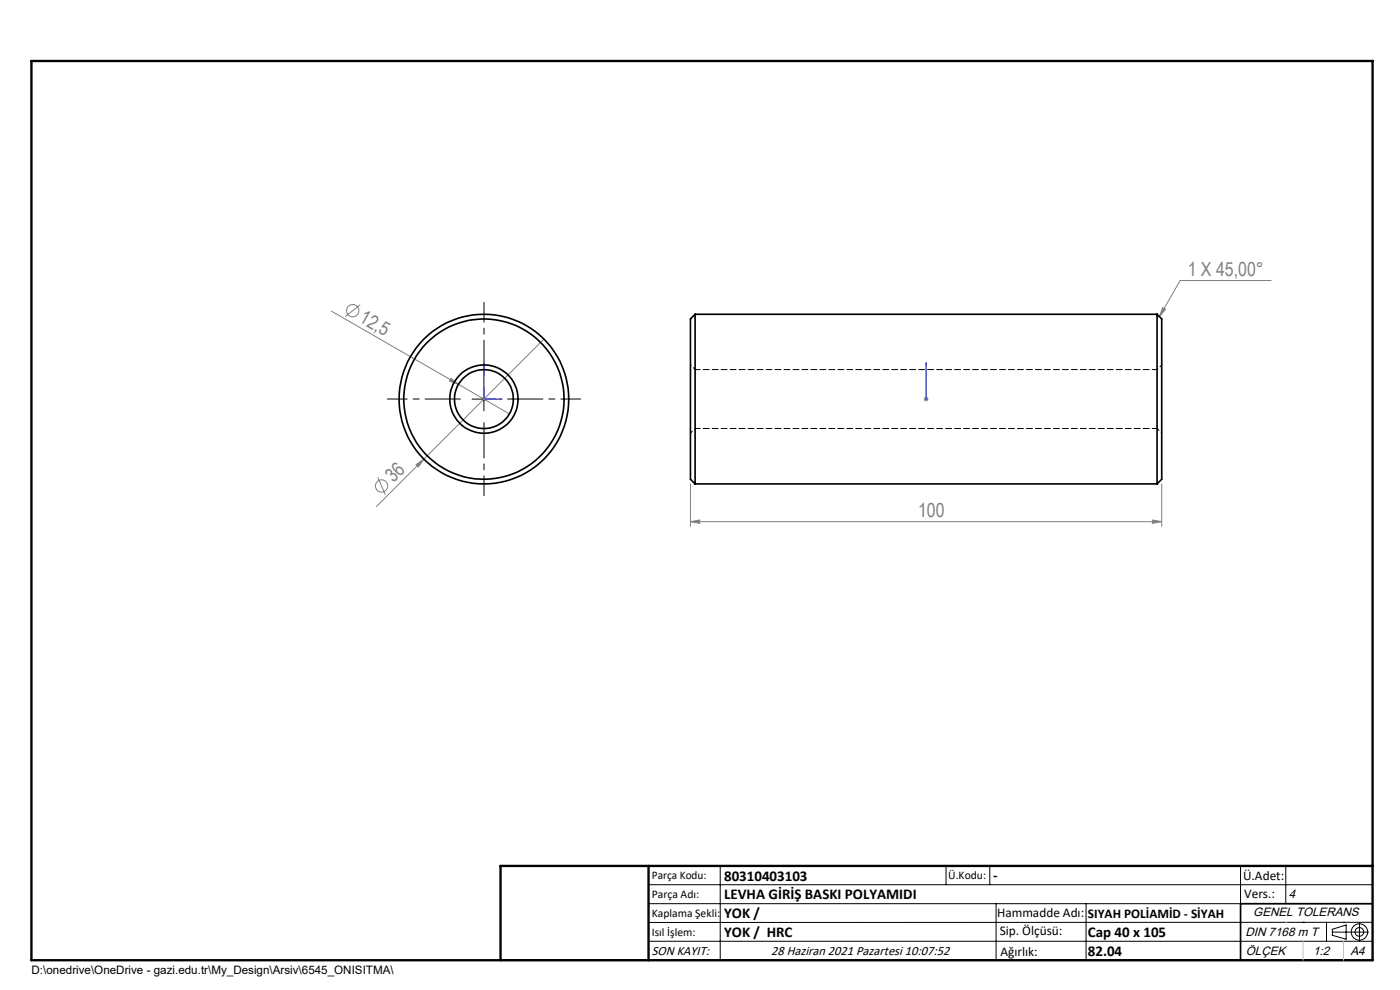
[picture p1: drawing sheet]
<svg xmlns="http://www.w3.org/2000/svg" width="297mm" height="210mm" viewBox="0 0 297 210" stroke-linecap="round" stroke-linejoin="round" font-family="sans-serif">
<g fill="none" stroke="#808080" stroke-width=".21">
<path d="M269.7 59.5h-19.3l-4.4 7.7M70.3 66l27 15.5M76.4 64.7l-3.2 2.5M115.4 71.9l-35.5 35.5M246.7 65.3l.6 .3-1.3 1.6zM88.3 98.6l1.6-1.2-1.1 1.7zM95.7 80.2l1.6 1.3-1.9-.7zM97.3 81.5l10.8 6.3M102.2 84.7h1M102.3 84.3l.7 .7M102.7 84.2v1M196 84.7h1"/>
<path d="M196.1 84.3l.7 .7M196.5 84.2v1M196.8 84.3l-.7 .7M80.2 101.2l1.5 3.7M146.5 110.7l1.9-.4v.7zM146.5 102.6v9M146.5 110.7h100M244.5 110.3l2 .4-2 .3zM246.5 102.6v9"/>
<circle cx="74.8" cy="65.9" r="1.31"/>
<circle cx="81" cy="103.1" r="1.31"/>
</g>
<g fill="none" stroke="#000" stroke-width=".21">
<path d="M100.2 84.7h5M102.7 82.2v5M137.6 187.7h153.6M137.6 191.7h153.6M137.6 199.7h153.6M152.8 183.7v20M200.7 183.7v4M210 183.7v4M211.3 191.7v12M230.4 191.7v12M263.2 183.7v20M272.8 183.7v8"/>
<path d="M276.4 195.6h.1M281.4 195.6v4.1M282.6 197.7h7.8M282.6 197.1l3-.9v3l-3-.8zM285 195.6h.1M288.4 195.8v3.8M291.2 195.6l-153.6 .1"/>
<circle cx="288.4" cy="197.7" r="1.74"/>
<circle cx="288.4" cy="197.7" r=".93"/>
</g>
<path d="M102.7 77l.1 .4h-.2zM102.7 77v7.7h3.8M196.5 77v.4v-.4M196.5 77v7.7M106.1 84.6l.4 .1-.4 .1zM196.5 84.6v.2zM196.5 84.7h.1" fill="none" stroke="#00f" stroke-width=".21"/>
<path d="M102.7 79.6v-15.5M97.7 84.6h-15.5M102.7 89.6v15.5M107.7 84.6h15.5" fill="none" stroke="#000" stroke-width=".21" stroke-dasharray="15.2 1.3 1.3 1.3" stroke-dashoffset="7.8"/>
<path d="M291.2 191.7h-28v12M106.2 203.7h185" fill="none" stroke="#000" stroke-width=".35"/>
<path d="M6.7 12.9h284.5v190.8h-284.5zM137.6 183.7v20M291.2 183.7h-185v20" fill="none" stroke="#000" stroke-width=".5"/>
<path d="M272.8 195.6h.1M276.4 199.7v4M285 199.7v4" fill="none" stroke="#c0c0c0" stroke-width=".21"/>
<g fill="#00f">
<path d="M106.1 84.6l.4 .1-.4 .1zM102.7 77l.1 .4h-.2z"/>
<path d="M196.5 84.6v.2zM196.5 77v.4z"/>
</g>
<g fill="#808080">
<path d="M95.7 80.2l1.6 1.3-1.9-.7z"/>
<path d="M88.3 98.6l1.6-1.2-1.1 1.7z"/>
<path d="M146.5 110.7l1.9-.4v.7zM244.5 110.3l2 .4-2 .3zM246.7 65.3l.6 .3-1.3 1.6z"/>
</g>
<g fill="none" stroke="#000" stroke-width=".35">
<path d="M147.5 66.7v35.9M147.5 66.7l-1 1v34l1 .9M147.5 66.7h98M245.5 66.7v35.9M245.5 66.7l1 1v34l-1 .9M147.5 102.6h98"/>
<circle cx="102.7" cy="84.6" r="6.3"/>
<circle cx="102.7" cy="84.7" r="18"/>
<circle cx="102.7" cy="84.7" r="17"/>
<circle cx="102.7" cy="84.7" r="7.3"/>
</g>
<path d="M147.5 78.4l-1-1M246.5 77.4l-1 1M146.5 91.9l1-1M245.5 90.9l1 1" fill="none" stroke="#000" stroke-width=".21" stroke-dasharray="1.3 .6" stroke-dashoffset=".7"/>
<path d="M245.5 78.4h-98M147.5 90.9h98" fill="none" stroke="#000" stroke-width=".21" stroke-dasharray="1.3 .6" stroke-dashoffset=".2"/>
<g font-size="4.1" fill="#808080">
<text x="252" y="58.6">1 X 45,00°</text>
<text x="76" y="68.2" transform="rotate(30 76 68.2)">12,5</text>
<text x="83.5" y="102.5" transform="rotate(-45 83.5 102.5)">36</text>
<text x="194.8" y="109.7">100</text>
</g>
<g font-size="3.2">
<text x="153.6" y="186.8">80310403103</text>
<text x="153.6" y="190.8">LEVHA GİRİŞ BASKI POLYAMIDI</text>
<text x="210.7" y="186.6">-</text>
<text x="153.6" y="194.8">YOK /</text>
<text x="153.6" y="198.8">YOK / HRC</text>
<text x="230.8" y="198.7">Cap 40 x 105</text>
<text x="230.8" y="202.8">82.04</text>
</g>
<g font-size="2.8">
<text x="263.7" y="186.7">Ü.Adet:</text>
<text x="263.9" y="190.5">Vers.:</text>
<text x="211.5" y="194.5">Hammadde Adı:</text>
<text x="230.8" y="194.7">SIYAH POLİAMİD - SİYAH</text>
<text x="138.3" y="202.6">SON KAYIT:</text>
<text x="163.6" y="202.6">28 Haziran 2021 Pazartesi 10:07:52</text>
<text x="212.1" y="198.4">Sip. Ölçüsü:</text>
<text x="212.2" y="202.7">Ağırlık:</text>
</g>
<g font-size="2.6">
<text x="273.4" y="190.4">4</text>
<text x="265.9" y="194.4">GENEL TOLERANS</text>
<text x="264.2" y="198.5">DIN 7168 m T</text>
<text x="264.3" y="202.6">ÖLÇEK</text>
<text x="278.5" y="202.6">1:2</text>
<text x="286.5" y="202.6">A4</text>
</g>
<g font-size="2.5">
<text x="138.3" y="186.4">Parça Kodu:</text>
<text x="138.3" y="190.5">Parça Adı:</text>
<text x="201.2" y="186.5">Ü.Kodu:</text>
<text x="138.3" y="194.5">Kaplama Şekli:</text>
<text x="138.3" y="198.6">Isıl İşlem:</text>
<text x="6.7" y="206.7">D:\onedrive\OneDrive - gazi.edu.tr\My_Design\Arsiv\6545_ONISITMA\</text>
</g>
</svg>
